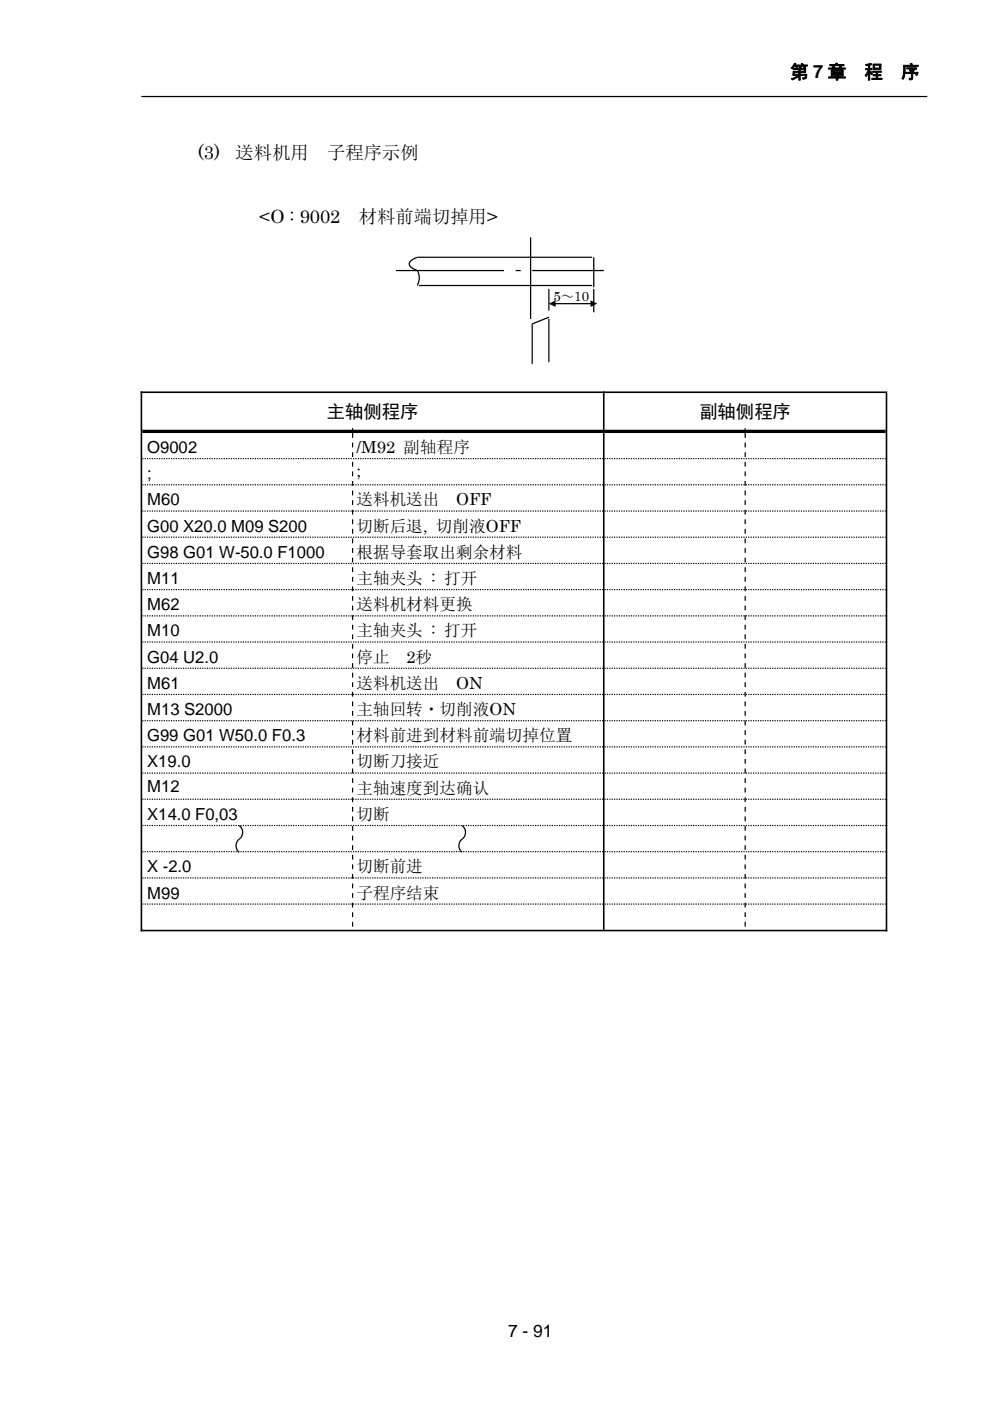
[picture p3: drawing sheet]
<svg xmlns="http://www.w3.org/2000/svg" width="210mm" height="297mm" viewBox="0 0 210 297" stroke-linecap="round" stroke-linejoin="round" font-family="sans-serif">
<path d="M30 20.5h166.7" fill="none" stroke="#000" stroke-width=".26"/>
<g fill="#fff">
<path d="M30.1 83.3h97.8v7.5h-97.8z"/>
<path d="M128.2 83.3h59.7v7.5h-59.7z"/>
<path d="M30.1 90.8h44.6v.3h-44.6z"/>
<path d="M74.9 90.8h53v.3h-53z"/>
<path d="M128.2 90.8h29.7v.3h-29.7z"/>
<path d="M158.2 90.8h29.7v.3h-29.7z"/>
<path d="M30.1 91.8h44.6v5.3h-44.6z"/>
<path d="M74.9 91.8h53v5.3h-53z"/>
<path d="M128.2 91.8h29.7v5.3h-29.7z"/>
<path d="M158.2 91.8h29.7v5.3h-29.7z"/>
<path d="M30.1 97.4h44.6v5.3h-44.6z"/>
<path d="M74.9 97.4h53v5.3h-53z"/>
<path d="M128.2 97.4h29.7v5.3h-29.7z"/>
<path d="M158.2 97.4h29.7v5.3h-29.7z"/>
<path d="M30.1 102.9h44.6v5.3h-44.6z"/>
<path d="M74.9 102.9h53v5.3h-53z"/>
<path d="M128.2 102.9h29.7v5.3h-29.7z"/>
<path d="M158.2 102.9h29.7v5.3h-29.7z"/>
<path d="M30.1 108.5h44.6v5.3h-44.6z"/>
<path d="M74.9 108.5h53v5.3h-53z"/>
<path d="M128.2 108.5h29.7v5.3h-29.7z"/>
<path d="M158.2 108.5h29.7v5.3h-29.7z"/>
<path d="M30.1 114h44.6v5.3h-44.6z"/>
<path d="M74.9 114h53v5.3h-53z"/>
<path d="M128.2 114h29.7v5.3h-29.7z"/>
<path d="M158.2 114h29.7v5.3h-29.7z"/>
<path d="M30.1 119.6h44.6v5.3h-44.6z"/>
<path d="M74.9 119.6h53v5.3h-53z"/>
<path d="M128.2 119.6h29.7v5.3h-29.7z"/>
<path d="M158.2 119.6h29.7v5.3h-29.7z"/>
<path d="M30.1 125.1h44.6v5.4h-44.6z"/>
<path d="M74.9 125.1h53v5.4h-53z"/>
<path d="M128.2 125.1h29.7v5.4h-29.7z"/>
<path d="M158.2 125.1h29.7v5.4h-29.7z"/>
<path d="M30.1 130.7h44.6v5.3h-44.6z"/>
<path d="M74.9 130.7h53v5.3h-53z"/>
<path d="M128.2 130.7h29.7v5.3h-29.7z"/>
<path d="M158.2 130.7h29.7v5.3h-29.7z"/>
<path d="M30.1 136.2h44.6v5.4h-44.6z"/>
<path d="M74.9 136.2h53v5.4h-53z"/>
<path d="M128.2 136.2h29.7v5.4h-29.7z"/>
<path d="M158.2 136.2h29.7v5.4h-29.7z"/>
<path d="M30.1 141.8h44.6v5.3h-44.6z"/>
<path d="M74.9 141.8h53v5.3h-53z"/>
<path d="M128.2 141.8h29.7v5.3h-29.7z"/>
<path d="M158.2 141.8h29.7v5.3h-29.7z"/>
<path d="M30.1 147.4h44.6v5.3h-44.6z"/>
<path d="M74.9 147.4h53v5.3h-53z"/>
<path d="M128.2 147.4h29.7v5.3h-29.7z"/>
<path d="M158.2 147.4h29.7v5.3h-29.7z"/>
<path d="M30.1 152.9h44.6v5.3h-44.6z"/>
<path d="M74.9 152.9h53v5.3h-53z"/>
<path d="M128.2 152.9h29.7v5.3h-29.7z"/>
<path d="M158.2 152.9h29.7v5.3h-29.7z"/>
<path d="M30.1 158.5h44.6v5.3h-44.6z"/>
<path d="M74.9 158.5h53v5.3h-53z"/>
<path d="M128.2 158.5h29.7v5.3h-29.7z"/>
<path d="M158.2 158.5h29.7v5.3h-29.7z"/>
<path d="M30.1 164h44.6v5.4h-44.6z"/>
<path d="M74.9 164h53v5.4h-53z"/>
<path d="M128.2 164h29.7v5.4h-29.7z"/>
<path d="M158.2 164h29.7v5.4h-29.7z"/>
<path d="M30.1 169.6h44.6v5.3h-44.6z"/>
<path d="M74.9 169.6h53v5.3h-53z"/>
<path d="M128.2 169.6h29.7v5.3h-29.7z"/>
<path d="M158.2 169.6h29.7v5.3h-29.7z"/>
<path d="M30.1 175.2h44.6v5.3h-44.6z"/>
<path d="M74.9 175.2h53v5.3h-53z"/>
<path d="M128.2 175.2h29.7v5.3h-29.7z"/>
<path d="M158.2 175.2h29.7v5.3h-29.7z"/>
<path d="M30.1 180.7h44.6v5.3h-44.6z"/>
<path d="M74.9 180.7h53v5.3h-53z"/>
<path d="M128.2 180.7h29.7v5.3h-29.7z"/>
<path d="M158.2 180.7h29.7v5.3h-29.7z"/>
<path d="M30.1 186.3h44.6v5.3h-44.6z"/>
<path d="M74.9 186.3h53v5.3h-53z"/>
<path d="M128.2 186.3h29.7v5.3h-29.7z"/>
<path d="M158.2 186.3h29.7v5.3h-29.7z"/>
<path d="M30.1 191.8h44.6v5.3h-44.6z"/>
<path d="M74.9 191.8h53v5.3h-53z"/>
<path d="M128.2 191.8h29.7v5.3h-29.7z"/>
<path d="M158.2 191.8h29.7v5.3h-29.7z"/>
</g>
<g fill="none" stroke="#000" stroke-width=".25" stroke-dasharray=".3 .3" stroke-linecap="butt">
<path d="M30.2 97.2h157.7M30.2 102.8h157.7M30.2 108.4h157.7M30.2 113.9h157.7M30.2 119.5h157.7M30.2 125h157.7M30.2 130.6h157.7M30.2 136.1h157.7M30.2 141.7h157.7M30.2 147.2h157.7M30.2 152.8h157.7M30.2 158.3h157.7"/>
<path d="M30.2 163.9h157.7M30.2 169.5h157.7M30.2 175h157.7M30.2 180.6h157.7M30.2 186.1h157.7M30.2 191.7h157.7"/>
</g>
<path d="M29.8 83.2h158.4M30 83v114.5M128.1 83v8.1M128.1 91.8v105.3M188 83.3v114.2M29.8 197.3h158.4" fill="none" stroke="#000" stroke-width=".34"/>
<path d="M30.2 91.5h157.7" fill="none" stroke="#000" stroke-width=".7" stroke-linecap="butt"/>
<path d="M74.8 90.8v.3M74.8 91.8v105.3M158.1 90.8v.3M158.1 91.8v105.3" fill="none" stroke="#000" stroke-width=".25" stroke-dasharray="1 1" stroke-linecap="butt"/>
<g fill="none" stroke="#000" stroke-width=".26">
<path d="M84 57.4h22.9M109.4 57.4h1M112.5 50.3v17.3M112.9 57.4h15.2M125.6 54.5h-37.1a2.72 2.72 0 0 0-1.7 1.3 1.38 1.38 0 0 0 1.2 1.3l.5 .3a3.3 3.3 0 0 1 0 3.1M125.9 54.5v6.4M88.9 60.5h36.7M116.4 61.3v4.5M116.4 67.6v9.2M116.4 67.2l-3.5 1.5v8.5M125.9 61.3v4.9M50.8 175.1a1.83 1.83 0 0 1-.3 3.1 1.78 1.78 0 0 0 .3 2.5"/>
<path d="M98 175.1a1.86 1.86 0 0 1-.3 3.1 1.73 1.73 0 0 0 .3 2.5"/>
</g>
<path d="M125.2 63.7l.1 1.4 1.4-.7zM116.4 64.4l1.4 .7v-1.4zM117.1 64.3v.2h8.9v-.3z" fill="#000"/>
<g font-size="3.9">
<text x="167.6" y="16.6">第 7 章</text>
<text x="183.3" y="16.6">程</text>
<text x="191.1" y="16.6">序</text>
<text x="42" y="33.7">(3)</text>
<text x="50" y="33.7">送料机用</text>
<text x="69.4" y="33.7">子程序示例</text>
<text x="55" y="47.2">&lt;O : 9002</text>
<text x="76.1" y="47.2">材料前端切掉用&gt;</text>
<text x="69.3" y="88.6">主轴侧程序</text>
<text x="148.3" y="88.6">副轴侧程序</text>
</g>
<text font-size="3.7" x="107.8" y="283.5">7 - 91</text>
<g font-size="3.5">
<text x="31.2" y="96">O9002</text>
<text x="31.2" y="101.6">;</text>
<text x="75.6" y="96">/M92 副轴程序</text>
<text x="75.6" y="101.6">;</text>
<text x="31.2" y="107.1">M60</text>
<text x="75.6" y="107.1">送料机送出</text>
<text x="96.8" y="107.1">OFF</text>
<text x="31.2" y="112.7">G00 X20.0 M09 S200</text>
<text x="75.6" y="112.7">切断后退, 切削液OFF</text>
<text x="31.2" y="118.3">G98 G01 W-50.0 F1000</text>
<text x="75.6" y="118.3">根据导套取出剩余材料</text>
<text x="31.2" y="123.8">M11</text>
<text x="75.6" y="123.8">主轴夹头 : 打开</text>
<text x="31.2" y="129.4">M62</text>
<text x="75.6" y="129.4">送料机材料更换</text>
<text x="31.2" y="134.9">M10</text>
<text x="75.6" y="134.9">主轴夹头 : 打开</text>
<text x="31.2" y="140.5">G04 U2.0</text>
<text x="75.6" y="140.5">停止</text>
<text x="86.2" y="140.5">2秒</text>
<text x="31.2" y="146">M61</text>
<text x="75.6" y="146">送料机送出</text>
<text x="96.8" y="146">ON</text>
<text x="31.2" y="151.6">M13 S2000</text>
<text x="75.6" y="151.6">主轴回转・切削液ON</text>
<text x="31.2" y="157.2">G99 G01 W50.0 F0.3</text>
<text x="75.6" y="157.2">材料前进到材料前端切掉位置</text>
<text x="31.2" y="162.7">X19.0</text>
<text x="31.2" y="168">M12</text>
<text x="75.6" y="162.7">切断刀接近</text>
<text x="31.2" y="173.8">X14.0 F0,03</text>
<text x="75.6" y="168.3">主轴速度到达确认</text>
<text x="75.6" y="173.8">切断</text>
<text x="31.2" y="184.9">X -2.0</text>
<text x="75.6" y="184.9">切断前进</text>
<text x="31.2" y="190.5">M99</text>
<text x="75.6" y="190.5">子程序结束</text>
</g>
<text font-size="2.8" x="117.4" y="63.7">5～10</text>
</svg>
